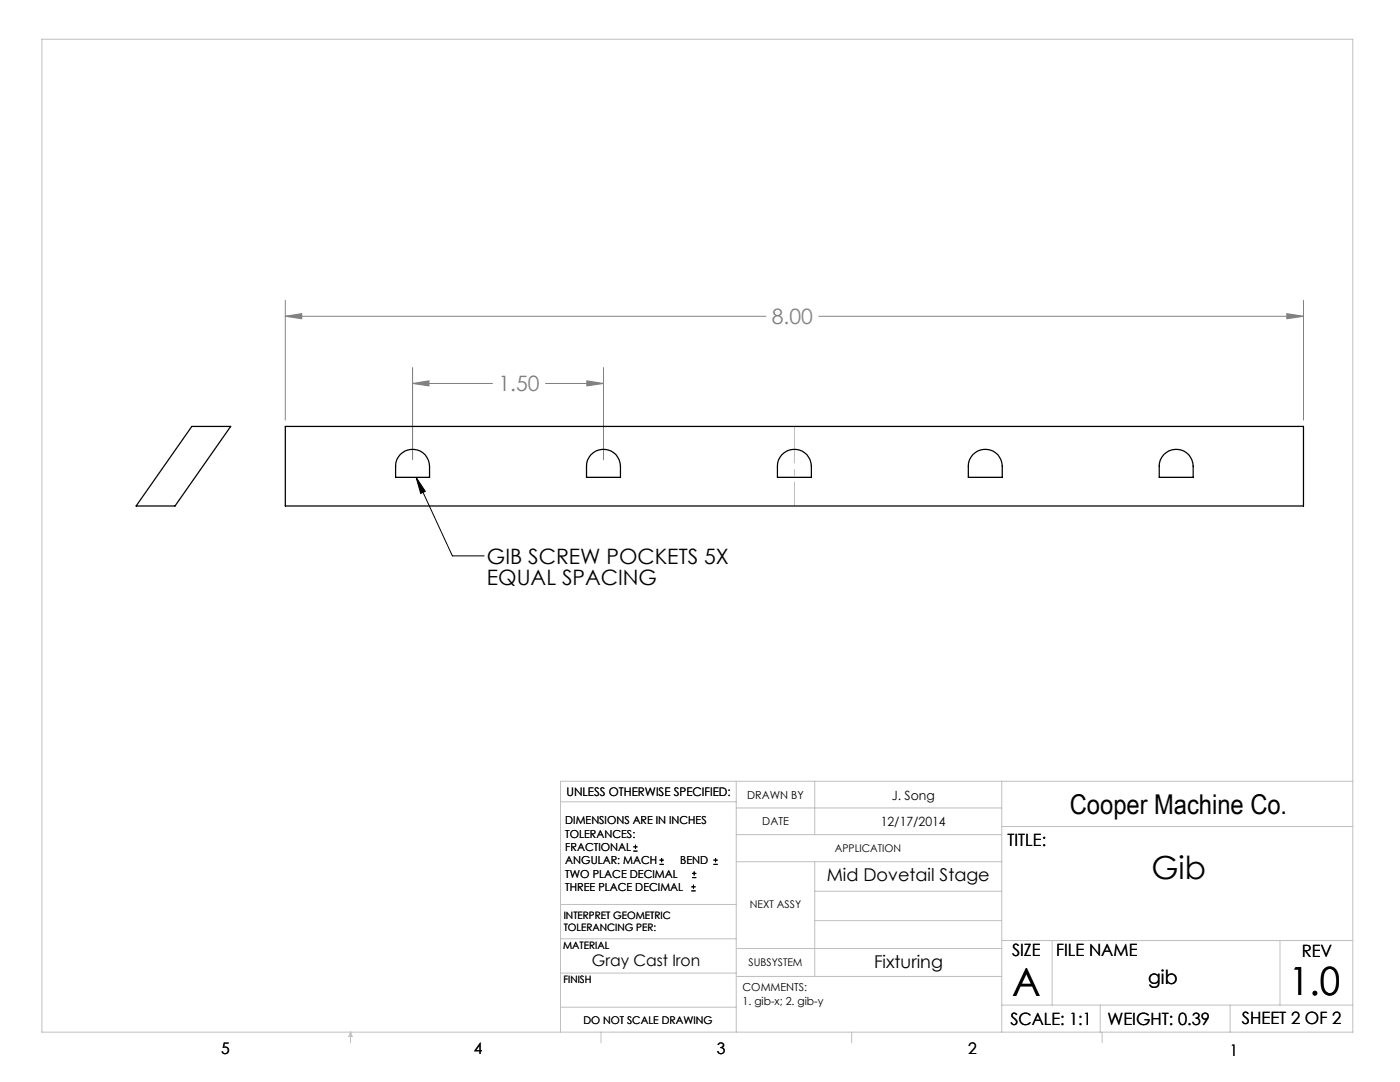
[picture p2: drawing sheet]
<svg xmlns="http://www.w3.org/2000/svg" width="279mm" height="216mm" viewBox="0 0 279 216" stroke-linecap="round" stroke-linejoin="round" font-family="sans-serif">
<g fill="none" stroke="#000" stroke-width=".2">
<path d="M83 95.2l1.9 2.8-.9 .5zM83 95.2l7.3 15.7h6.3M126.4 169.8h.8M126.4 169h.8M126.8 168.6v.8M131.6 172.5h.9M131.6 171.6h.9M132 171.2v.8M138 177.8h.8M138 177h.8M138.1 175.1h.9M138.1 174.3h.9"/>
<path d="M138.4 176.5v.8M138.5 173.9v.8M142.4 172.5h.8M142.4 171.6h.8M142.8 171.2v.8"/>
</g>
<path d="M56.9 59.9v23.9M260.1 59.9v23.9M56.9 63.1l3.3-.5v1zM56.9 63.1h96M82.3 76.5l3.3-.5v1zM82.3 73.3v18.5M82.3 76.5h16M108.9 76.5h11.5M117.1 76l3.3 .5-3.3 .5zM120.4 73.3v18.5M163.4 63.1h96.7M256.8 62.6l3.3 .5-3.3 .5z" fill="none" stroke="#808080" stroke-width=".2"/>
<path d="M158.5 85.1v15.9" fill="none" stroke="#c0c0c0" stroke-width=".2" stroke-dasharray="15.2 1.3 1.3 1.3" stroke-dashoffset="7.9"/>
<g fill="none" stroke="#c0c0c0" stroke-width=".2">
<path d="M8.4 7.8h261.6v198.2h-261.6zM111.9 160h35M146.9 155.9v50.1M162.6 155.9v10.6M199.9 155.9v50.1M270 155.9h-158.1v50.1M146.9 166.5h53M146.9 161.2h53M146.9 171.9h53M162.6 171.9v22.9M162.6 177.8h37.3M199.9 164.9h70.1"/>
<path d="M111.9 194.2h35M111.9 187.3h35M111.9 180.5h35M146.9 189.3h53M146.9 194.8h53M162.6 183.7h37.3M199.9 187.7h70.1M210 187.7v12.9M255.4 187.7v12.9M70 206v2.1M70 206l.3 .8h-.7zM111.9 201h35"/>
<path d="M119.9 206v2.1M170 206v2.1M199.9 200.6h70.1M219.6 200.6v5.4M220 206v2.1M245.5 200.6v5.4"/>
</g>
<path d="M83 95.2l1.9 2.8-.9 .5z" fill="#000"/>
<path d="M56.9 63.1l3.3-.5v1zM256.8 62.6l3.3 .5-3.3 .5zM82.3 76.5l3.3-.5v1zM117.1 76l3.3 .5-3.3 .5z" fill="#808080"/>
<path d="M38.3 85.1h7.7l-11.1 15.9h-7.7zM56.9 85.1h203.2v15.9h-203.2zM79.8 90.7a3.4 3.4 0 0 1 3.8-.8 3.4 3.4 0 0 1 2.1 3.1v2.3h-6.7a5.7 5.7 0 0 1 .4-4zM117.9 90.7a3.4 3.4 0 0 1 3.8-.8 3.4 3.4 0 0 1 2.1 3.1v2.3h-6.7a5.7 5.7 0 0 1 .4-4zM156 90.7a3.4 3.4 0 0 1 3.8-.8 3.4 3.4 0 0 1 2.1 3.1v2.3h-6.7a5.7 5.7 0 0 1 .4-4zM194.1 90.7a3.4 3.4 0 0 1 3.8-.8 3.4 3.4 0 0 1 2.1 3.1v2.3h-6.7a5.7 5.7 0 0 1 .4-4zM232.2 90.7a3.4 3.4 0 0 1 3.8-.8 3.4 3.4 0 0 1 2.1 3.1v2.3h-6.7a5.7 5.7 0 0 1 .4-4z" fill="none" stroke="#000" stroke-width=".25"/>
<g font-size="7.8">
<text x="202" y="198.7">A</text>
<text x="257.3" y="198.6">1.0</text>
</g>
<text font-size="6.3" x="229.8" y="175.5">Gib</text>
<text font-size="5.4" x="213.5" y="162.4">Cooper Machine Co.</text>
<g font-size="4.2" fill="#808080">
<text x="154.1" y="64.7">8.00</text>
<text x="99.5" y="78.1">1.50</text>
</g>
<g font-size="4.2">
<text x="97.2" y="112.5">GIB SCREW POCKETS 5X</text>
<text x="97.2" y="116.7">EQUAL SPACING</text>
</g>
<text font-size="3.9" x="229.1" y="196.3">gib</text>
<g font-size="3.5">
<text x="165" y="175.8">Mid Dovetail Stage</text>
<text x="174.4" y="193.2">Fixturing</text>
</g>
<g font-size="3.4">
<text x="201.1" y="168.8">TITLE:</text>
<text x="202" y="190.8">SIZE</text>
<text x="210.8" y="190.9">FILE NAME</text>
<text x="259.8" y="191">REV</text>
<text x="201.7" y="204.5">SCALE: 1:1</text>
<text x="221" y="204.5">WEIGHT: 0.39</text>
<text x="247.8" y="204.4">SHEET 2 OF 2</text>
</g>
<g font-size="3.2">
<text x="118.1" y="192.7">Gray Cast Iron</text>
<text x="44.2" y="210.4">5</text>
<text x="94.6" y="210.3">4</text>
<text x="143.1" y="210.4">3</text>
<text x="193.2" y="210.3">2</text>
<text x="245.4" y="210.6">1</text>
</g>
<g font-size="2.5">
<text x="178" y="159.7">J. Song</text>
<text x="175.8" y="164.8">12/17/2014</text>
</g>
<text font-size="2.4" x="113.1" y="158.9">UNLESS OTHERWISE SPECIFIED:</text>
<g font-size="2.2">
<text x="149.1" y="159.4">DRAWN BY</text>
<text x="112.8" y="164.5">DIMENSIONS ARE IN INCHES</text>
<text x="112.8" y="167.1">TOLERANCES:</text>
<text x="152.1" y="164.7">DATE</text>
<text x="112.8" y="169.8">FRACTIONAL</text>
<text x="112.8" y="172.5">ANGULAR: MACH</text>
<text x="135.8" y="172.5">BEND</text>
<text x="112.8" y="175.1">TWO PLACE DECIMAL</text>
<text x="112.8" y="177.8">THREE PLACE DECIMAL</text>
<text x="148.2" y="197.8">COMMENTS:</text>
<text x="148.2" y="200.5">1. gib-x; 2. gib-y</text>
</g>
<g font-size="2.1">
<text x="166.6" y="170">APPLICATION</text>
<text x="149.7" y="181.2">NEXT ASSY</text>
<text x="149.4" y="192.7">SUBSYSTEM</text>
<text x="116.4" y="204.3">DO NOT SCALE DRAWING</text>
</g>
<g font-size="2">
<text x="112.5" y="183.3">INTERPRET GEOMETRIC</text>
<text x="112.5" y="185.9">TOLERANCING PER:</text>
<text x="112.4" y="189.4">MATERIAL</text>
<text x="112.4" y="196.2">FINISH</text>
</g>
</svg>
